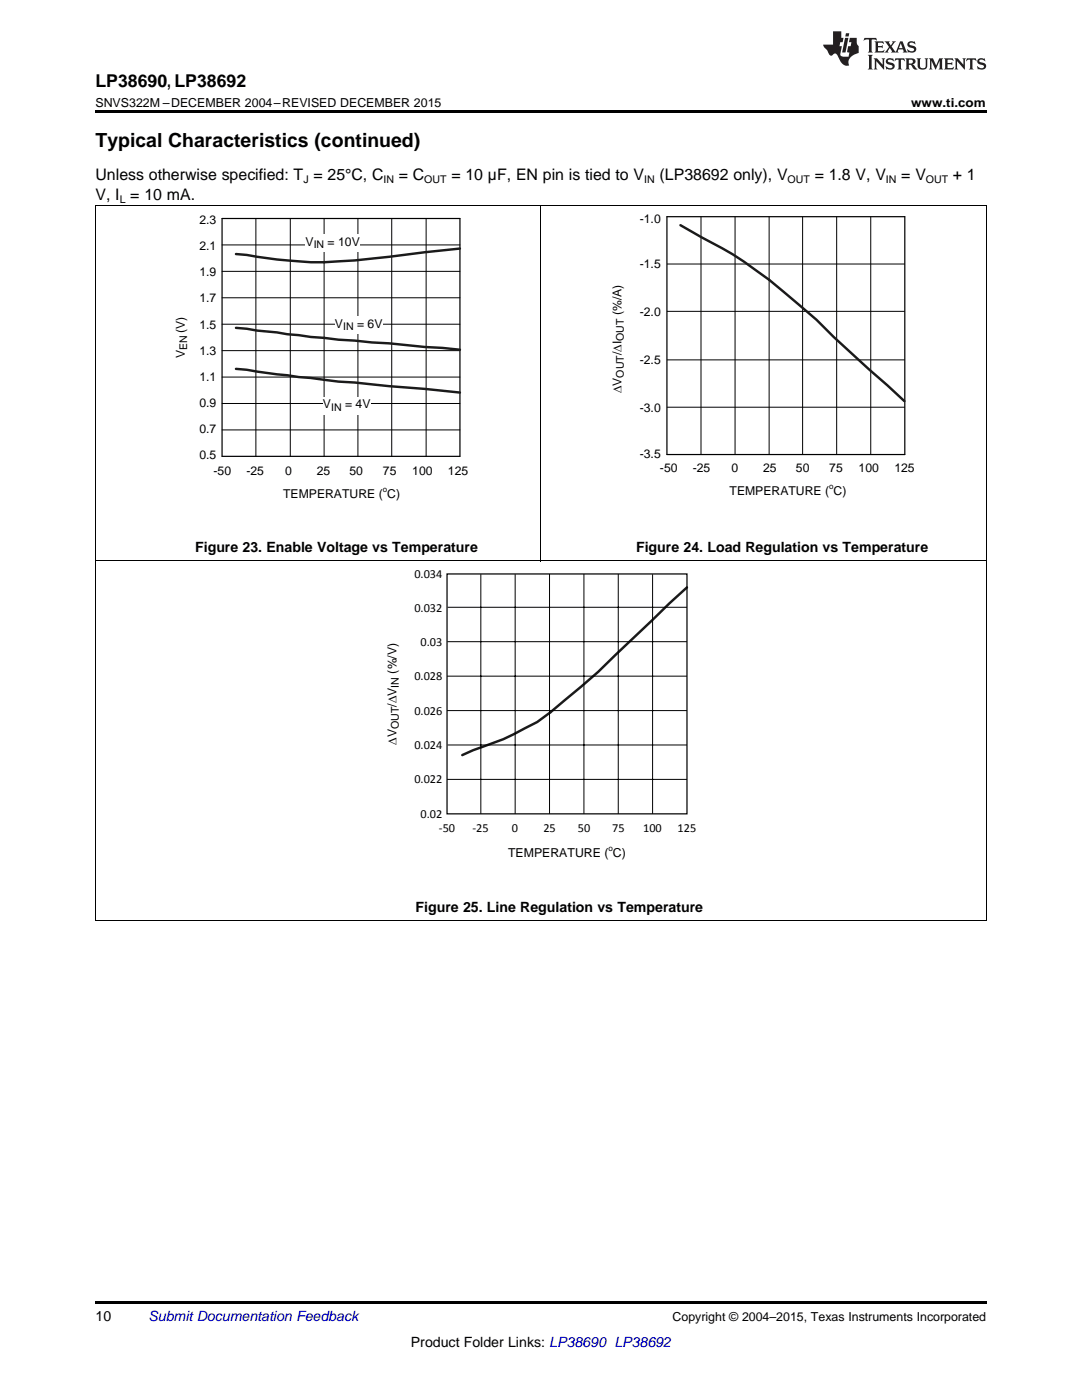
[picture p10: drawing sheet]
<svg xmlns="http://www.w3.org/2000/svg" width="216mm" height="279mm" viewBox="0 0 216 279" stroke-linecap="round" stroke-linejoin="round" font-family="sans-serif">
<path d="M19 183.7h.2zM196.7 183.7h.1zM19 259.7h177.8v.5h-177.8z" fill="#000"/>
<g fill="none" stroke="#000" stroke-width=".2">
<path d="M19.1 41.1v142.6M44.3 59.4h47.5M44.3 54.2h47.5M44.3 48.9h47.5M51.1 43.6v47.5M57.9 43.6v47.5M64.7 43.6v47.5M71.4 43.6v47.5M78.2 43.6v47.5M85 43.6v47.5M107.9 41.1v70.9M196.8 41.1v142.6"/>
<path d="M44.3 75.3h47.5M44.3 70h47.5M44.3 64.7h47.5M44.3 85.8h47.5M44.3 80.5h47.5M19 112h177.8M95.9 114.6v47.8M102.8 114.6v47.8M109.7 114.5v47.9M116.5 114.5v47.9M123.4 114.5v47.9M130.2 114.6v47.8"/>
<path d="M89.2 134.9h47.9M89.3 128.1h47.8M89.3 121.2h47.8M89.2 155.5h47.9M89.2 141.8h47.9M89.3 148.7h47.8M19 183.6h177.8"/>
</g>
<path d="M91.8 49.6l-7 .7a152.6 152.6 0 0 1-22.8 2l-2.4-.1a79.4 79.4 0 0 1-10.3-1.3l-2.2-.2M47.1 73.6l2.2 .2a255.9 255.9 0 0 0 21.5 2.5l21 2M47.1 65.4l20.5 2.4 10.1 .7 14.1 1.3M137.1 117.2l-14.2 13.5a150.7 150.7 0 0 1-15.7 13.4 66.8 66.8 0 0 1-12.8 5.6l-2.2 1" fill="none" stroke="#1a1a1a" stroke-width=".49"/>
<path d="M89.2 114.5h47.9v47.9h-47.9z" fill="none" stroke="#000" stroke-width=".25"/>
<path d="M44.3 43.6h47.5v47.5h-47.5z" fill="none" stroke="#000" stroke-width=".24"/>
<g fill="#fff">
<path d="M64.4 79.2h9.5v3.5h-9.5z" fill-rule="evenodd"/>
<path d="M66.8 63.2h9.5v3.4h-9.5z" fill-rule="evenodd"/>
<path d="M61 46.7h10.8v3.5h-10.8z" fill-rule="evenodd"/>
</g>
<path d="M19 41.1h177.8M133.1 52.7h47.4M139.9 43.2v47.5M146.7 43.2v47.5M153.5 43.2v47.5M160.2 43.2v47.5M166.9 43.2v47.5M173.7 43.2v47.5M133.1 71.8h47.4M133.1 62.1h47.4M133.1 81.3h47.4" fill="none" stroke="#000" stroke-width=".2"/>
<path d="M133.1 43.2h47.4v47.5h-47.4z" fill="none" stroke="#000" stroke-width=".24"/>
<path d="M135.8 44.9l4.2 2.5a82.9 82.9 0 0 1 19.5 13.5l3.4 2.9 3.4 3.4 14.2 12.9" fill="none" stroke="#1a1a1a" stroke-width=".49"/>
<path d="M19 22h177.8v.5h-177.8z" fill="#000"/>
<g fill="#231f20">
<path d="M172.5 7.6l-.1 .5 .4-.2h.6v.1v2.1l-.2 .4h.9l-.2-.4v-2.1l.1-.1h.5l.5 .2-.2-.5zM174.5 8.3l.2 .3v1.5l-.2 .4h1.8l.2-.6a1.04 1.04 0 0 1-1.3 .2v-.7h.6l.3 .2v-.6l-.3 .2h-.6v-.6l.8-.1 .4 .3-.2-.5zM176.5 8.3l.9 1.1-.9 1.1h.8l-.2-.2 .4-.7 .5 .7-.2 .2h1.5l-.2-.2 .2-.4h.9l.1 .4-.2 .2h1l-.3-.3-.7-1.9h-.5l-.9 2-.8-1 .9-1h-.8l.1 .3-.4 .5-.3-.6 .1-.2zM179.7 8.6l.4 1h-.7zM181.3 8.4a.63 .63 0 0 0-.2 .7 .63 .63 0 0 0 .6 .4l.6 .2 .1 .2a.75 .75 0 0 1-.7 .4 .75 .75 0 0 1-.6-.5l.1 .7 .1-.1a1.11 1.11 0 0 0 1.5-.6 1.13 1.13 0 0 0-1.2-.8l-.1-.4a1.04 1.04 0 0 1 1.2 .2l-.2-.5-.2 .1-.4-.2zM173.2 10.9l.2 .4v2.2l-.2 .4h1l-.3-.4v-2.2l.3-.4zM174.3 11.6l.3 .4v1.5l-.3 .4h.8l-.2-.4v-1.3l1.5 1.7v-1.9l.2-.4h-.7l.2 .4v.9l-1.1-1.3zM177 11.8a.62 .62 0 0 0-.2 .7 .62 .62 0 0 0 .6 .4l.6 .1 .1 .3a.76 .76 0 0 1-.7 .3 .76 .76 0 0 1-.7-.4l.2 .7 .1-.1a1.11 1.11 0 0 0 1.5-.6 1.13 1.13 0 0 0-1.2-.8l-.1-.4a1.04 1.04 0 0 1 1.2 .2l-.2-.6-.2 .1-.5-.1zM178.7 11.6l-.2 .6a.61 .61 0 0 1 .8-.3v1.6l-.2 .4h.9l-.2-.4v-1.6a.63 .63 0 0 1 .7 .3l-.1-.6zM180.6 11.6l.3 .4v1.5l-.3 .4h1l-.2-.2-.1-.8 .6 .2a.76 .76 0 0 0 1.2 .7l-1-1a.58 .58 0 0 0 .6-.5 .58 .58 0 0 0-.5-.6zM181.4 11.9h.1a.45 .45 0 0 1 .5 .1 .45 .45 0 0 1 .1 .5l-.8 .2zM182.9 11.6l.2 .2a2.17 2.17 0 0 0 .3 1.9 .99 .99 0 0 0 1.6-.6v-1.1l.2-.4h-.7l.2 .2a1.92 1.92 0 0 1-.2 1.8 .6 .6 0 0 1-.9-.5v-1.1l.2-.4zM185.4 11.6l.2 .4v1.5l-.2 .4h.7l-.2-.4v-1.4l.8 1.8 .8-1.8v1.4l-.2 .4h.9l-.2-.4v-1.5l.2-.4h-.8l-.6 1.5-.6-1.5zM188.4 11.6l.2 .4v1.5l-.2 .4h1.8l.1-.6a1.04 1.04 0 0 1-1.2 .1v-.6h.5l.4 .2v-.6l-.4 .2h-.5v-.7h.8l.3 .3-.1-.6zM190.5 11.6l.2 .4v1.5l-.2 .4h.7l-.2-.4v-1.3l1.5 1.7v-1.9l.2-.4h-.7l.2 .4v.9l-1.1-1.3zM192.9 11.6l-.1 .6a.61 .61 0 0 1 .7-.3l.1 1.6-.3 .4h1l-.3-.4 .1-1.6a.63 .63 0 0 1 .7 .3l-.1-.6zM195.2 11.8a.62 .62 0 0 0-.2 .7 .62 .62 0 0 0 .6 .4l.6 .1 .1 .3a.76 .76 0 0 1-.7 .3 .76 .76 0 0 1-.6-.4l.1 .7 .1-.1a1.11 1.11 0 0 0 1.6-.6 1.13 1.13 0 0 0-1.3-.8l-.1-.4a1.04 1.04 0 0 1 1.2 .2l-.1-.6-.2 .1-.5-.1z"/>
<path d="M166.2 6.3v2.6h-1.9v.4l.8 .9a.91 .91 0 0 0 1 .8 .56 .56 0 0 1 .5-.3 .56 .56 0 0 1 .5 .3l.4 .8a1.53 1.53 0 0 0 1.9 1.2 1.54 1.54 0 0 1 1-2.1l.9-.3v-1.4a1.52 1.52 0 0 1-.4-1.6h-1.3l-.2 .8h.5l-.2 .8h-.5l-.1 1v.2l.4 .1-.2 .8a1.93 1.93 0 0 1-1.6-.3l.3-1.8h-.5l.2-.8h.4l.2-.8h-.4v-1.3zM168.6 7.6l-.6 2.9h.7l.6-2.9zM168.8 6.6l-.1 .7h.6l.2-.7z"/>
</g>
<text font-size="3.9" x="19" y="29.3">Typical Characteristics (continued)</text>
<text font-size="3.5" x="19" y="17.3">LP38690, LP38692</text>
<g font-size="3.2">
<text x="19" y="36">Unless otherwise specified: T = 25°C, C</text>
<text x="79.6" y="36">= C</text>
<text x="90.1" y="36">= 10 µF, EN pin is tied to V</text>
<text x="131.6" y="36">(LP38692 only), V</text>
<text x="162.6" y="36">= 1.8 V, V</text>
<text x="179.8" y="36">= V</text>
<text x="190.1" y="36">+ 1</text>
<text x="19" y="39.9">V, I = 10 mA.</text>
</g>
<g font-size="2.8">
<text x="38.9" y="110.2">Figure 23. Enable Voltage vs Temperature</text>
<text x="126.9" y="110.2">Figure 24. Load Regulation vs Temperature</text>
<text x="82.9" y="181.9">Figure 25. Line Regulation vs Temperature</text>
<text x="19" y="263.6">10</text>
<text x="82" y="268.9">Product Folder Links: LP38690 LP38692</text>
</g>
<text font-size="2.8" fill="#0000c8" x="29.6" y="263.6">Submit Documentation Feedback</text>
<g font-size="2.5">
<text x="19" y="21.4">SNVS322M –DECEMBER 2004–REVISED DECEMBER 2015</text>
<text x="181.8" y="21.4">www.ti.com</text>
<text x="82.7" y="115.3">0.034</text>
<text x="82.7" y="122.1">0.032</text>
<text x="83.9" y="128.8">0.03</text>
<text x="79.1" y="134.4" transform="rotate(-90 79.1 134.4)">(%/V)</text>
<text x="82.7" y="135.6">0.028</text>
<text x="79.1" y="141.1" transform="rotate(-90 79.1 141.1)">/'V</text>
<text x="82.7" y="142.7">0.026</text>
<text x="79.1" y="148.7" transform="rotate(-90 79.1 148.7)">'V</text>
<text x="82.7" y="149.5">0.024</text>
<text x="82.7" y="156.2">0.022</text>
<text x="83.9" y="163.2">0.02</text>
<text x="87.6" y="166.1">-50</text>
<text x="94.3" y="166.1">-25</text>
<text x="102.1" y="166.1">0</text>
<text x="108.4" y="166.1">25</text>
<text x="115.3" y="166.1">50</text>
<text x="122.2" y="166.1">75</text>
<text x="128.3" y="166.1">100</text>
<text x="135.2" y="166.1">125</text>
<text x="101.4" y="171">TEMPERATURE ( C)</text>
<text x="134.2" y="263.6">Copyright © 2004–2015, Texas Instruments Incorporated</text>
</g>
<g font-size="2.4">
<text x="39.8" y="44.7">2.3</text>
<text x="127.7" y="44.4">-1.0</text>
<text x="39.8" y="49.9">2.1</text>
<text x="61" y="49">V</text>
<text x="65.4" y="49">= 10V</text>
<text x="127.7" y="53.6">-1.5</text>
<text x="39.8" y="55.1">1.9</text>
<text x="39.8" y="65.6">1.5</text>
<text x="39.8" y="60.4">1.7</text>
<text x="66.8" y="65.5">V</text>
<text x="71.2" y="65.5">= 6V</text>
<text x="124" y="62.9" transform="rotate(-90 124 62.9)">(%/A)</text>
<text x="127.7" y="63">-2.0</text>
<text x="36.9" y="71.5" transform="rotate(-90 36.9 71.5)">V</text>
<text x="36.9" y="66.5" transform="rotate(-90 36.9 66.5)">(V)</text>
<text x="39.8" y="70.8">1.3</text>
<text x="124" y="70.9" transform="rotate(-90 124 70.9)">/'I</text>
<text x="39.8" y="76">1.1</text>
<text x="127.7" y="72.6">-2.5</text>
<text x="39.8" y="81.2">0.9</text>
<text x="64.4" y="81.5">V</text>
<text x="68.8" y="81.5">= 4V</text>
<text x="124" y="78.5" transform="rotate(-90 124 78.5)">'V</text>
<text x="127.7" y="82.2">-3.0</text>
<text x="39.8" y="86.5">0.7</text>
<text x="39.8" y="91.7">0.5</text>
<text x="42.6" y="94.8">-50</text>
<text x="49.2" y="94.8">-25</text>
<text x="56.9" y="94.8">0</text>
<text x="63.2" y="94.8">25</text>
<text x="69.7" y="94.8">50</text>
<text x="76.4" y="94.8">75</text>
<text x="82.3" y="94.8">100</text>
<text x="89.4" y="94.8">125</text>
<text x="127.7" y="91.5">-3.5</text>
<text x="131.7" y="94.3">-50</text>
<text x="138.2" y="94.3">-25</text>
<text x="146" y="94.3">0</text>
<text x="152.3" y="94.3">25</text>
<text x="158.8" y="94.3">50</text>
<text x="165.5" y="94.3">75</text>
<text x="171.3" y="94.3">100</text>
<text x="178.5" y="94.3">125</text>
<text x="56.5" y="99.4">TEMPERATURE ( C)</text>
<text x="145.6" y="98.8">TEMPERATURE ( C)</text>
</g>
<g font-size="2.1">
<text x="23.9" y="40.5">L</text>
<text x="60.5" y="36.6">J</text>
<text x="76.5" y="36.6">IN</text>
<text x="84.7" y="36.6">OUT</text>
<text x="128.6" y="36.6">IN</text>
<text x="157.2" y="36.6">OUT</text>
<text x="176.8" y="36.6">IN</text>
<text x="184.7" y="36.6">OUT</text>
<text x="62.6" y="49.5">IN</text>
<text x="68.5" y="65.9">IN</text>
<text x="37.4" y="69.9" transform="rotate(-90 37.4 69.9)">EN</text>
<text x="124.5" y="68" transform="rotate(-90 124.5 68)">OUT</text>
<text x="124.5" y="75.3" transform="rotate(-90 124.5 75.3)">OUT</text>
<text x="66.1" y="82">IN</text>
<text x="79.6" y="137.2" transform="rotate(-90 79.6 137.2)">IN</text>
<text x="79.6" y="145.5" transform="rotate(-90 79.6 145.5)">OUT</text>
</g>
<g font-size="1.6">
<text x="76.4" y="98.2">o</text>
<text x="165.5" y="97.7">o</text>
<text x="121.4" y="169.8">o</text>
</g>
</svg>
